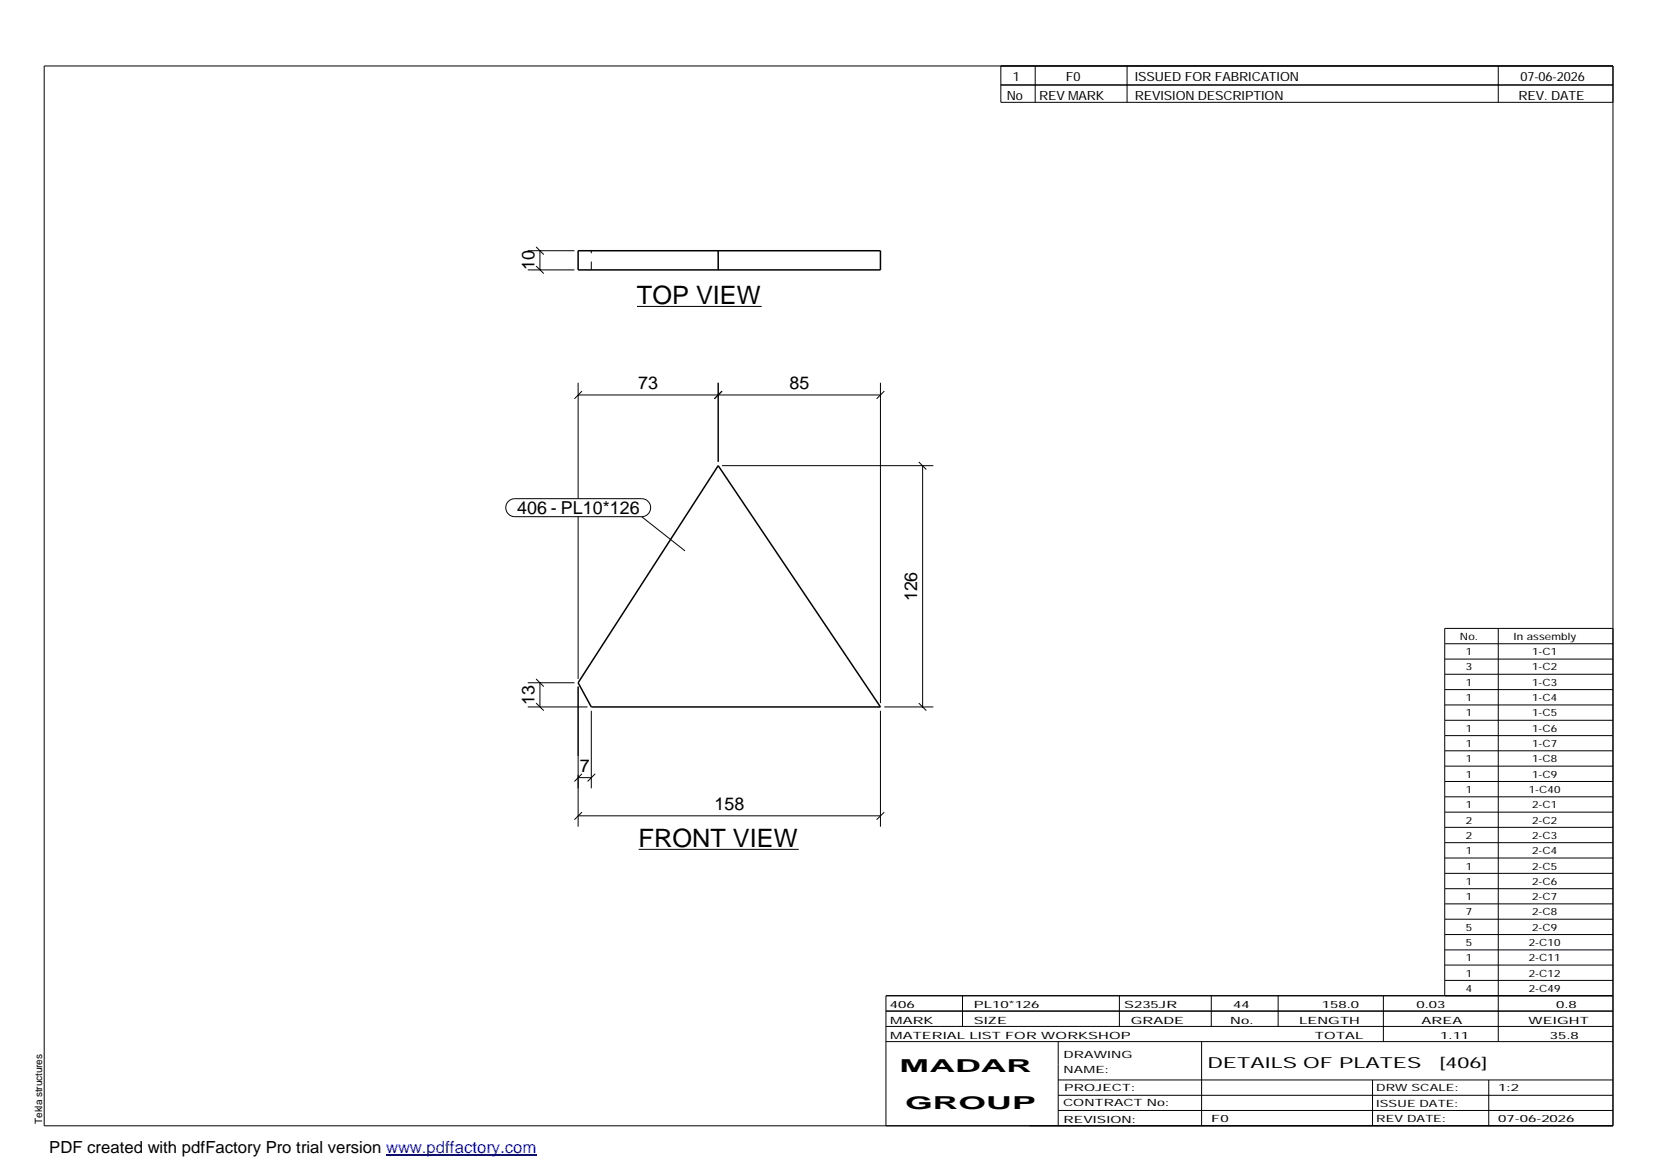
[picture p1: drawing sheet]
<svg xmlns="http://www.w3.org/2000/svg" width="420mm" height="297mm" viewBox="0 0 420 297" stroke-linecap="round" stroke-linejoin="round" font-family="sans-serif">
<path d="M146.8 63.7h76.7v4.8h-76.7zM182.3 63.7v4.8M182.3 118.2l41.2 61.3h-73.4l-3.3-6.2z" fill="none" stroke="#000" stroke-width=".38"/>
<path d="M150.1 68.5v-4.8" fill="none" stroke="#000" stroke-width=".25" stroke-dasharray="2.1 2.1" stroke-linecap="butt"/>
<g fill="none" stroke="#000" stroke-width=".25">
<path d="M11.2 16.7h398.3v269.1h-398.3zM254.1 16.7v9.3h155.4M262.8 16.7v9.3M286.1 16.7v9.3M380.4 16.7v9.3M254.1 21.6h155.4M134 68.5h11.8M134 63.7h11.8M136.1 67.5l1.9 2M136.1 62.7l1.9 1.9M137.1 63.7v4.8M161.7 77.8h31.7"/>
<path d="M146.8 97.2v29.4M147.7 99.3l-1.9 1.9M182.3 97.2v20M183.3 99.3l-1.9 1.9M223.5 97.2v81.3M224.5 99.3l-2 1.9M146.8 100.3h76.7M183.3 118.2h53.6M233.3 117.3l1.9 1.9M234.2 118.2v61.3M129.1 127.3l.7-.5 .9-.2h32.2a2.29 2.29 0 0 1 2.3 2.3 2.29 2.29 0 0 1-2.3 2.3h-32.2a2.28 2.28 0 0 1-2.1-1.4 2.28 2.28 0 0 1 .5-2.5zM146.8 131.2v41.2"/>
<path d="M162.9 131.2l11 8.7M380.4 159.5v104.9M409.5 159.5h-42.7v93.3M134 179.5h15.1M134 173.3h11.8M136.1 178.5l1.9 1.9M136.1 172.4l1.9 1.9M137.1 173.3v6.2M146.8 174.3v35.6M224.5 179.5h12.4M233.3 178.5l1.9 1.9M366.8 163.4h42.7"/>
<path d="M366.8 167.3h42.7M366.8 171.2h42.7M366.8 175.1h42.7M366.8 179h42.7M146.8 197.4h3.3M147.7 196.5l-1.9 1.9M150.1 180.5v19.6M151.1 196.5l-1.9 1.9M223.5 180.5v29.4M366.8 182.9h42.7M366.8 186.8h42.7M366.8 190.6h42.7"/>
<path d="M366.8 194.5h42.7M366.8 198.4h42.7M146.8 207.1h76.7M147.7 206.2l-1.9 1.9M162.1 215.6h40.7M224.5 206.2l-2 1.9M366.8 202.3h42.7M366.8 206.2h42.7M366.8 210h42.7M366.8 213.9h42.7M366.8 217.8h42.7M366.8 221.7h42.7"/>
<path d="M366.8 225.6h42.7M366.8 229.5h42.7M366.8 233.4h42.7M366.8 237.3h42.7M224.9 256.7h184.6M244.3 252.8v7.8M284.2 252.8v7.8M307.5 252.8v7.8M324.5 252.8v7.8M351.2 252.8v11.6M366.8 241.2h42.7M366.8 245h42.7"/>
<path d="M366.8 248.9h42.7M409.5 252.8h-184.6v33M224.9 264.4h184.6M224.9 260.6h184.6M268.6 264.4v21.4M268.6 274.2h140.9M268.6 278.1h140.9M305.1 264.4v21.4M348.4 274.2v11.6M378 274.2v11.6M268.6 281.9h140.9"/>
</g>
<path d="M98 293.3h38.2" fill="none" stroke="#00f" stroke-width=".3"/>
<g font-size="6.4">
<text x="161.7" y="77.1">TOP VIEW</text>
<text x="162.1" y="214.9">FRONT VIEW</text>
</g>
<g font-size="4.5">
<text x="135.7" y="68.6" transform="rotate(-90 135.7 68.6)">10</text>
<text x="162.1" y="98.9">73</text>
<text x="200.4" y="98.9">85</text>
<text x="131.3" y="130.6">406 - PL10*126</text>
<text x="232.9" y="152.6" transform="rotate(-90 232.9 152.6)">126</text>
<text x="135.7" y="178.9" transform="rotate(-90 135.7 178.9)">13</text>
<text x="147.2" y="196">7</text>
<text x="181.4" y="205.7">158</text>
<text x="228.4" y="272.3">MADAR</text>
<text x="229.8" y="281.6">GROUP</text>
</g>
<text font-size="4.2" x="12.5" y="292.7">PDF created with pdfFactory Pro trial version www.pdffactory.com</text>
<g font-size="3.9">
<text x="306.5" y="271.3">DETAILS OF PLATES</text>
<text x="365.4" y="271.3">[406]</text>
</g>
<g font-size="3.2">
<text x="257.1" y="20.5">1</text>
<text x="270.6" y="20.5">F0</text>
<text x="288.1" y="20.5">ISSUED FOR FABRICATION</text>
<text x="386" y="20.5">07-06-2026</text>
<text x="255.6" y="25.5">No</text>
<text x="263.8" y="25.5">REV MARK</text>
<text x="288.1" y="25.5">REVISION DESCRIPTION</text>
<text x="385.5" y="25.5">REV. DATE</text>
</g>
<g font-size="2.5">
<text x="370.6" y="162.5">No.</text>
<text x="372.1" y="166.4">1</text>
<text x="384.3" y="162.5">In assembly</text>
<text x="389" y="166.4">1-C1</text>
<text x="372.1" y="170.2">3</text>
<text x="389" y="170.2">1-C2</text>
<text x="372.1" y="174.1">1</text>
<text x="372.1" y="178">1</text>
<text x="389" y="174.1">1-C3</text>
<text x="389" y="178">1-C4</text>
<text x="372.1" y="181.9">1</text>
<text x="372.1" y="185.8">1</text>
<text x="389" y="181.9">1-C5</text>
<text x="389" y="185.8">1-C6</text>
<text x="372.1" y="189.6">1</text>
<text x="389" y="189.6">1-C7</text>
<text x="372.1" y="193.5">1</text>
<text x="372.1" y="197.4">1</text>
<text x="389" y="193.5">1-C8</text>
<text x="389" y="197.4">1-C9</text>
<text x="372.1" y="201.3">1</text>
<text x="388.1" y="201.3">1-C40</text>
<text x="372.1" y="205.2">1</text>
<text x="372.1" y="209.1">2</text>
<text x="389" y="205.2">2-C1</text>
<text x="389" y="209.1">2-C2</text>
<text x="372.1" y="213">2</text>
<text x="389" y="213">2-C3</text>
<text x="372.1" y="216.9">1</text>
<text x="372.1" y="220.8">1</text>
<text x="389" y="216.9">2-C4</text>
<text x="389" y="220.8">2-C5</text>
<text x="372.1" y="224.6">1</text>
<text x="389" y="224.6">2-C6</text>
<text x="372.1" y="228.5">1</text>
<text x="372.1" y="232.4">7</text>
<text x="389" y="228.5">2-C7</text>
<text x="389" y="232.4">2-C8</text>
<text x="372.1" y="236.3">5</text>
<text x="389" y="236.3">2-C9</text>
<text x="372.1" y="240.2">5</text>
<text x="372.1" y="244.1">1</text>
<text x="388.1" y="240.2">2-C10</text>
<text x="388.1" y="244.1">2-C11</text>
<text x="372.1" y="247.9">1</text>
<text x="372.1" y="251.8">4</text>
<text x="388.1" y="247.9">2-C12</text>
<text x="388.1" y="251.8">2-C49</text>
<text x="225.9" y="255.9">406</text>
<text x="247.3" y="255.9">PL10*126</text>
<text x="285.4" y="255.9">S235JR</text>
<text x="313.1" y="255.9">44</text>
<text x="335.6" y="255.9">158.0</text>
<text x="359.6" y="255.9">0.03</text>
<text x="395.1" y="255.9">0.8</text>
<text x="226" y="263.7">MATERIAL LIST FOR WORKSHOP</text>
<text x="226" y="259.9">MARK</text>
<text x="247.2" y="259.9">SIZE</text>
<text x="287.1" y="259.9">GRADE</text>
<text x="312.3" y="259.9">No.</text>
<text x="329.8" y="259.9">LENGTH</text>
<text x="333.8" y="263.7">TOTAL</text>
<text x="360.9" y="259.9">AREA</text>
<text x="365.6" y="263.7">1.11</text>
<text x="388.1" y="259.9">WEIGHT</text>
<text x="393.4" y="263.7">35.8</text>
<text x="270" y="268.5">DRAWING</text>
<text x="270" y="272.5">NAME:</text>
<text x="269.9" y="280.9">CONTRACT No:</text>
<text x="270.2" y="277">PROJECT:</text>
<text x="349.4" y="277.1">DRW SCALE:</text>
<text x="349.4" y="281">ISSUE DATE:</text>
<text x="380.4" y="277.1">1:2</text>
<text x="10.7" y="285.4" transform="rotate(-90 10.7 285.4)">Tekla structures</text>
<text x="270" y="285">REVISION:</text>
<text x="307.5" y="284.8">F0</text>
<text x="349.4" y="284.8">REV DATE:</text>
<text x="380.4" y="284.8">07-06-2026</text>
</g>
</svg>
